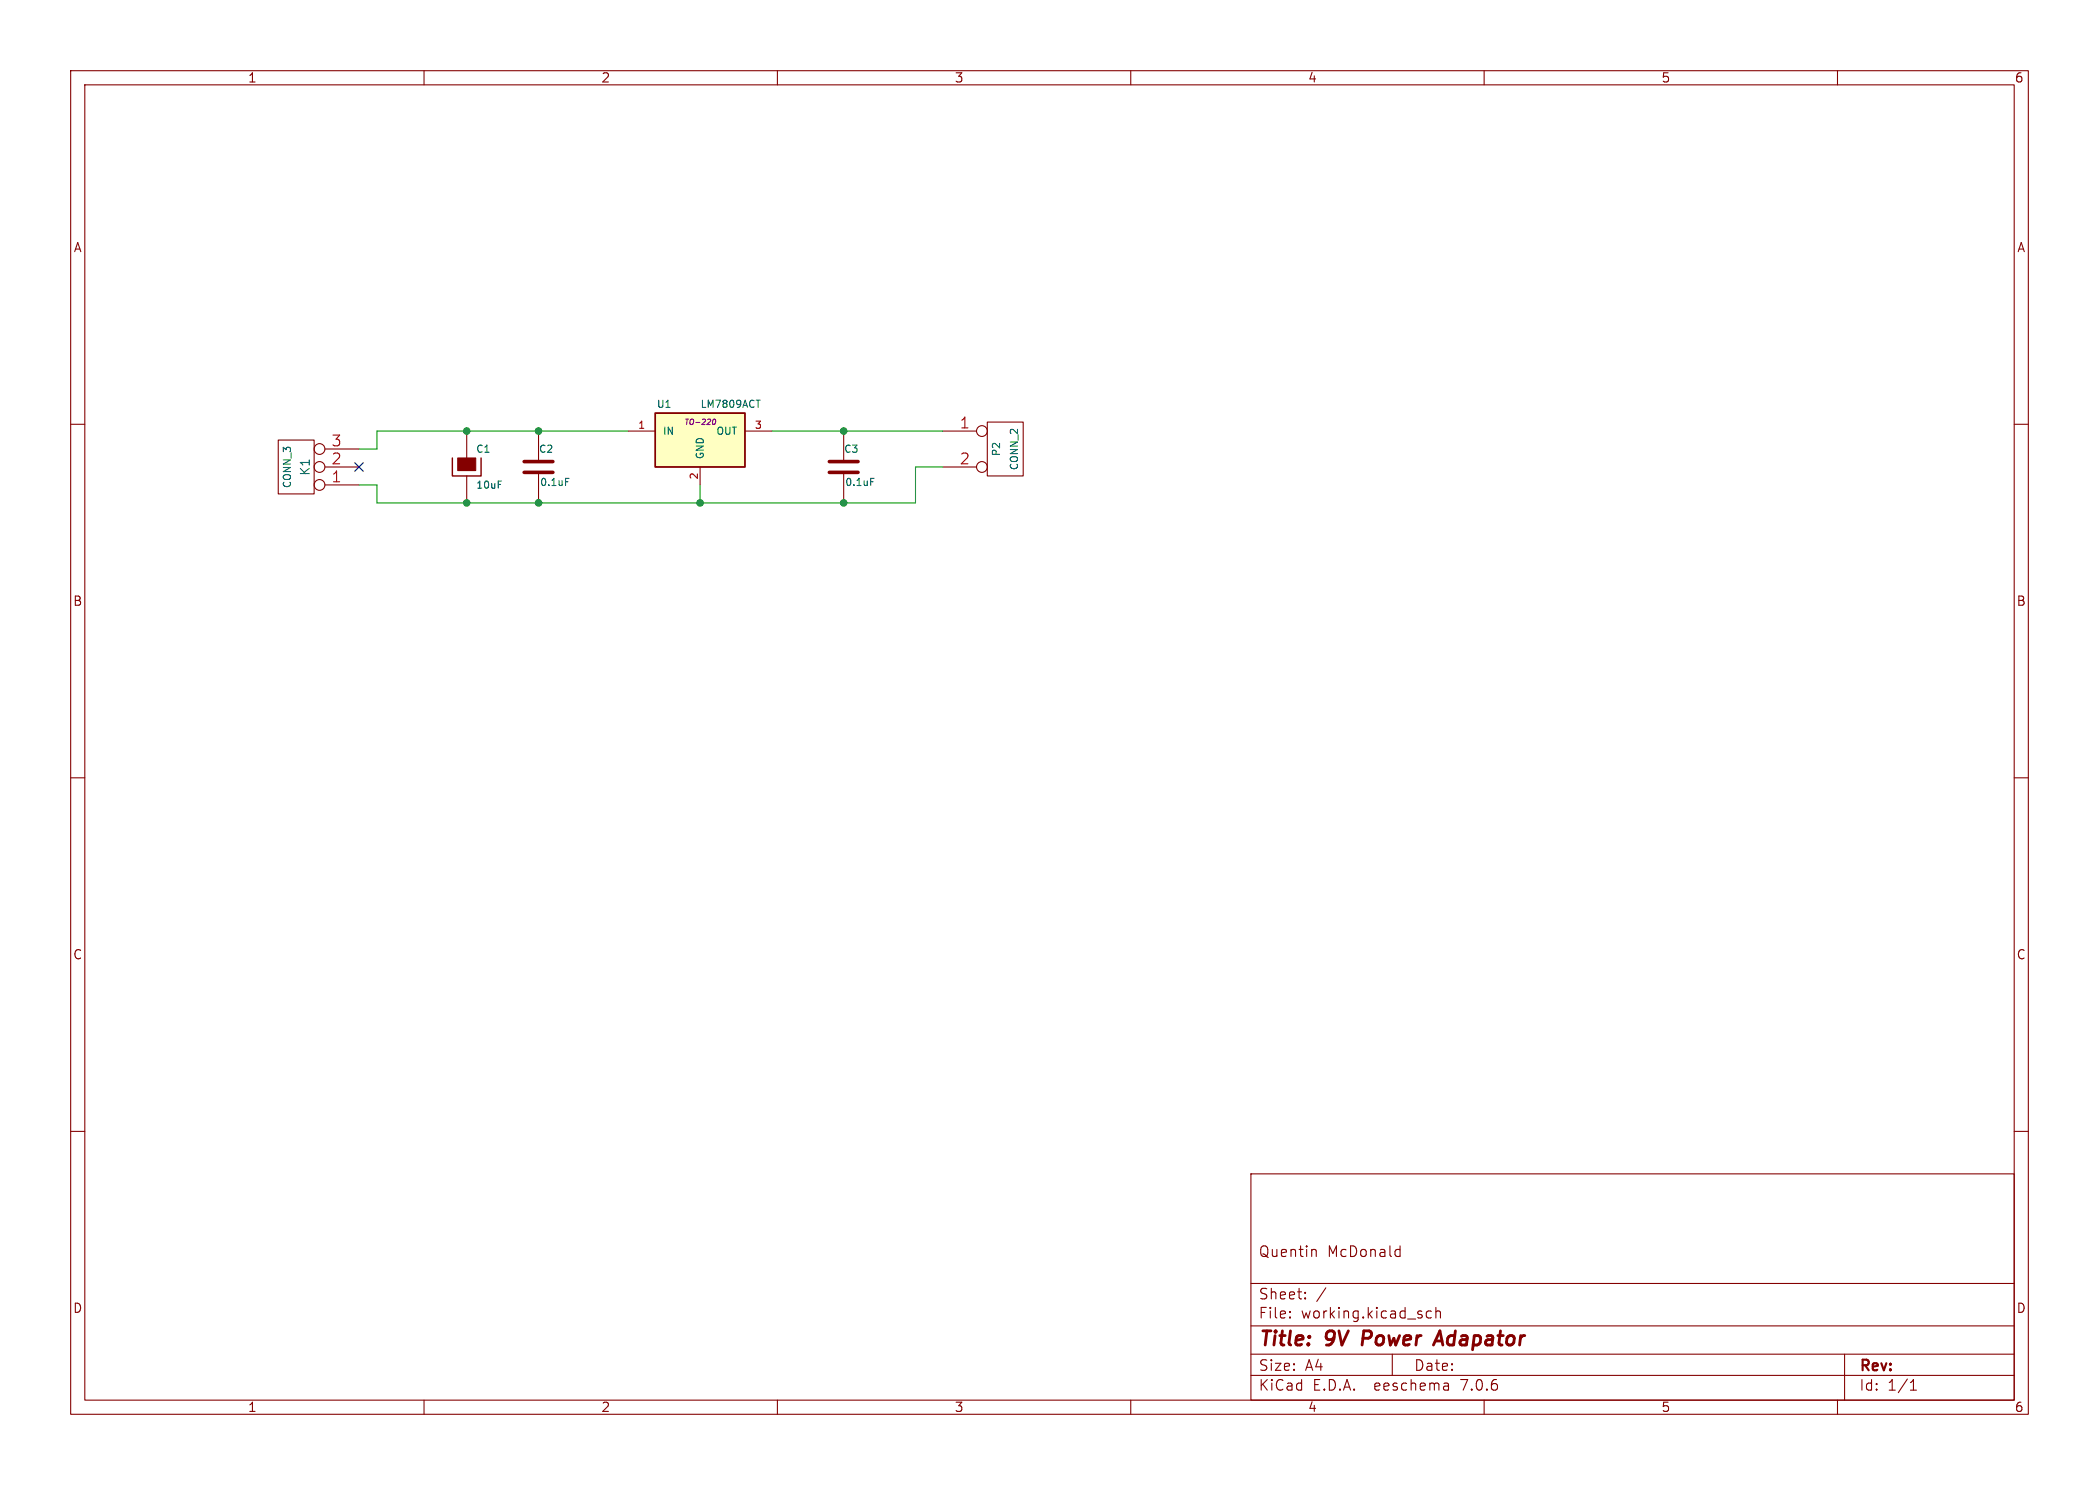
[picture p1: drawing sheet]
(kicad_sch (version 20230121) (generator eeschema)

 (paper "A4")

 (title_block
  (title "9V Power Adapator")
  (comment 1 "Quentin McDonald"))

 (lib_symbols
  (symbol "9VAdapator-rescue:C" (pin_numbers hide) (pin_names (offset 0.254)) (in_bom yes) (on_board yes)
   (property "Reference" "C" (at 0 2.54 0) (effects (font (size 1.016 1.016)) (justify left)))
   (property "Value" "C" (at 0.1524 -2.159 0) (effects (font (size 1.016 1.016)) (justify left)))
   (property "Footprint" "" (at 0.9652 -3.81 0) (effects (font (size 0.762 0.762))))
   (property "Datasheet" "" (at 0 0 0) (effects (font (size 1.524 1.524))))
   (symbol "C_0_1"
    (polyline (pts (xy -2.032 -0.762) (xy 2.032 -0.762)) (stroke (width 0.508) (type solid)) (fill (type none)))
    (polyline (pts (xy -2.032 0.762) (xy 2.032 0.762)) (stroke (width 0.508) (type solid)) (fill (type none))))
   (symbol "C_1_1"
    (pin passive line (at 0 5.08 270) (length 4.318) (name "~" (effects (font (size 1.016 1.016)))) (number "1" (effects (font (size 1.016 1.016)))))
    (pin passive line (at 0 -5.08 90) (length 4.318) (name "~" (effects (font (size 1.016 1.016)))) (number "2" (effects (font (size 1.016 1.016)))))))
  (symbol "9VAdapator-rescue:CONN_2" (pin_names (offset 1.016) hide) (in_bom yes) (on_board yes)
   (property "Reference" "P" (at -1.27 0 90) (effects (font (size 1.016 1.016))))
   (property "Value" "CONN_2" (at 1.27 0 90) (effects (font (size 1.016 1.016))))
   (property "Footprint" "" (at 0 0 0) (effects (font (size 1.524 1.524))))
   (property "Datasheet" "" (at 0 0 0) (effects (font (size 1.524 1.524))))
   (symbol "CONN_2_0_1"
    (rectangle (start -2.54 3.81) (end 2.54 -3.81) (stroke (width 0) (type solid)) (fill (type none))))
   (symbol "CONN_2_1_1"
    (pin power_out inverted (at -8.89 2.54 0) (length 6.35) (name "VCC" (effects (font (size 1.524 1.524)))) (number "1" (effects (font (size 1.524 1.524)))))
    (pin power_out inverted (at -8.89 -2.54 0) (length 6.35) (name "GND" (effects (font (size 1.524 1.524)))) (number "2" (effects (font (size 1.524 1.524)))))))
  (symbol "9VAdapator-rescue:CONN_3" (pin_names (offset 1.016) hide) (in_bom yes) (on_board yes)
   (property "Reference" "K" (at -1.27 0 90) (effects (font (size 1.27 1.27))))
   (property "Value" "CONN_3" (at 1.27 0 90) (effects (font (size 1.016 1.016))))
   (property "Footprint" "" (at 0 0 0) (effects (font (size 1.524 1.524))))
   (property "Datasheet" "" (at 0 0 0) (effects (font (size 1.524 1.524))))
   (symbol "CONN_3_0_1"
    (rectangle (start -2.54 3.81) (end 2.54 -3.81) (stroke (width 0) (type solid)) (fill (type none))))
   (symbol "CONN_3_1_1"
    (pin passive inverted (at -8.89 2.54 0) (length 6.35) (name "P1" (effects (font (size 1.524 1.524)))) (number "1" (effects (font (size 1.524 1.524)))))
    (pin passive inverted (at -8.89 0 0) (length 6.35) (name "PM" (effects (font (size 1.524 1.524)))) (number "2" (effects (font (size 1.524 1.524)))))
    (pin passive inverted (at -8.89 -2.54 0) (length 6.35) (name "P3" (effects (font (size 1.524 1.524)))) (number "3" (effects (font (size 1.524 1.524)))))))
  (symbol "9VAdapator-rescue:CP" (pin_numbers hide) (pin_names (offset 0.254) hide) (in_bom yes) (on_board yes)
   (property "Reference" "C" (at 1.27 2.54 0) (effects (font (size 1.016 1.016)) (justify left)))
   (property "Value" "CP" (at 1.27 -2.54 0) (effects (font (size 1.016 1.016)) (justify left)))
   (property "Footprint" "" (at 2.54 -3.81 0) (effects (font (size 0.762 0.762))))
   (property "Datasheet" "" (at 0 0 0) (effects (font (size 7.62 7.62))))
   (symbol "CP_0_1"
    (polyline (pts (xy -2.032 1.27) (xy -2.032 -1.27) (xy 2.032 -1.27) (xy 2.032 1.27)) (stroke (width 0.2032) (type solid)) (fill (type none)))
    (polyline (pts (xy -1.27 1.27) (xy -1.27 -0.508) (xy 1.27 -0.508) (xy 1.27 1.27)) (stroke (width 0) (type solid)) (fill (type outline))))
   (symbol "CP_1_1"
    (pin passive line (at 0 5.08 270) (length 3.81) (name "~" (effects (font (size 1.016 1.016)))) (number "1" (effects (font (size 1.016 1.016)))))
    (pin passive line (at 0 -5.08 90) (length 3.81) (name "~" (effects (font (size 1.016 1.016)))) (number "2" (effects (font (size 1.016 1.016)))))))
  (symbol "9VAdapator-rescue:LM7809ACT" (pin_names (offset 1.016)) (in_bom yes) (on_board yes)
   (property "Reference" "U" (at -5.08 5.08 0) (effects (font (size 1.016 1.016))))
   (property "Value" "LM7809ACT" (at 0 5.08 0) (effects (font (size 1.016 1.016)) (justify left)))
   (property "Footprint" "TO-220" (at 0 2.54 0) (effects (font (size 0.762 0.762) italic)))
   (property "Datasheet" "" (at 0 0 0) (effects (font (size 1.524 1.524))))
   (symbol "LM7809ACT_0_1"
    (rectangle (start -6.35 3.81) (end 6.35 -3.81) (stroke (width 0.254) (type solid)) (fill (type background))))
   (symbol "LM7809ACT_1_1"
    (pin input line (at -10.16 1.27 0) (length 3.81) (name "IN" (effects (font (size 1.016 1.016)))) (number "1" (effects (font (size 1.016 1.016)))))
    (pin power_in line (at 0 -6.35 90) (length 2.54) (name "GND" (effects (font (size 1.016 1.016)))) (number "2" (effects (font (size 1.016 1.016)))))
    (pin power_out line (at 10.16 1.27 180) (length 3.81) (name "OUT" (effects (font (size 1.016 1.016)))) (number "3" (effects (font (size 1.016 1.016))))))))

 (junction (at 66.04 60.96) (diameter 0) (color 0 0 0 0))
 (junction (at 66.04 71.12) (diameter 0) (color 0 0 0 0))
 (junction (at 76.2 60.96) (diameter 0) (color 0 0 0 0))
 (junction (at 119.38 60.96) (diameter 0) (color 0 0 0 0))
 (junction (at 99.06 71.12) (diameter 0) (color 0 0 0 0))
 (junction (at 119.38 71.12) (diameter 0) (color 0 0 0 0))
 (junction (at 76.2 71.12) (diameter 0) (color 0 0 0 0))

 (no_connect (at 50.8 66.04))

 (wire (pts (xy 99.06 68.58) (xy 99.06 71.12)) (stroke (width 0) (type default)))
 (wire (pts (xy 53.34 63.5) (xy 53.34 60.96)) (stroke (width 0) (type default)))
 (wire (pts (xy 76.2 60.96) (xy 88.9 60.96)) (stroke (width 0) (type default)))
 (wire (pts (xy 50.8 63.5) (xy 53.34 63.5)) (stroke (width 0) (type default)))
 (wire (pts (xy 66.04 71.12) (xy 76.2 71.12)) (stroke (width 0) (type default)))
 (wire (pts (xy 99.06 71.12) (xy 119.38 71.12)) (stroke (width 0) (type default)))
 (wire (pts (xy 119.38 71.12) (xy 129.54 71.12)) (stroke (width 0) (type default)))
 (wire (pts (xy 129.54 66.04) (xy 133.35 66.04)) (stroke (width 0) (type default)))
 (wire (pts (xy 129.54 71.12) (xy 129.54 66.04)) (stroke (width 0) (type default)))
 (wire (pts (xy 53.34 60.96) (xy 66.04 60.96)) (stroke (width 0) (type default)))
 (wire (pts (xy 76.2 71.12) (xy 99.06 71.12)) (stroke (width 0) (type default)))
 (wire (pts (xy 109.22 60.96) (xy 119.38 60.96)) (stroke (width 0) (type default)))
 (wire (pts (xy 53.34 71.12) (xy 66.04 71.12)) (stroke (width 0) (type default)))
 (wire (pts (xy 50.8 68.58) (xy 53.34 68.58)) (stroke (width 0) (type default)))
 (wire (pts (xy 53.34 68.58) (xy 53.34 71.12)) (stroke (width 0) (type default)))
 (wire (pts (xy 66.04 60.96) (xy 76.2 60.96)) (stroke (width 0) (type default)))
 (wire (pts (xy 119.38 60.96) (xy 133.35 60.96)) (stroke (width 0) (type default)))

 (symbol (lib_id "9VAdapator-rescue:LM7809ACT") (at 99.06 62.23 0) (unit 1) (in_bom yes) (on_board yes) (dnp no)
  (property "Reference" "U1" (at 93.98 57.15 0) (effects (font (size 1.016 1.016))))
  (property "Value" "LM7809ACT" (at 99.06 57.15 0) (effects (font (size 1.016 1.016)) (justify left)))
  (property "Footprint" "TO-220" (at 99.06 59.69 0) (effects (font (size 0.762 0.762) italic)))
  (property "Datasheet" "" (at 99.06 62.23 0) (effects (font (size 1.524 1.524)))) (pin "1") (pin "2") (pin "3"))

 (symbol (lib_id "9VAdapator-rescue:C") (at 119.38 66.04 0) (unit 1) (in_bom yes) (on_board yes) (dnp no)
  (property "Reference" "C3" (at 119.38 63.5 0) (effects (font (size 1.016 1.016)) (justify left)))
  (property "Value" "0.1uF" (at 119.5324 68.199 0) (effects (font (size 1.016 1.016)) (justify left)))
  (property "Footprint" "" (at 120.3452 69.85 0) (effects (font (size 0.762 0.762))))
  (property "Datasheet" "" (at 119.38 66.04 0) (effects (font (size 1.524 1.524)))) (pin "1") (pin "2"))

 (symbol (lib_id "9VAdapator-rescue:C") (at 76.2 66.04 0) (unit 1) (in_bom yes) (on_board yes) (dnp no)
  (property "Reference" "C2" (at 76.2 63.5 0) (effects (font (size 1.016 1.016)) (justify left)))
  (property "Value" "0.1uF" (at 76.3524 68.199 0) (effects (font (size 1.016 1.016)) (justify left)))
  (property "Footprint" "" (at 77.1652 69.85 0) (effects (font (size 0.762 0.762))))
  (property "Datasheet" "" (at 76.2 66.04 0) (effects (font (size 1.524 1.524)))) (pin "1") (pin "2"))

 (symbol (lib_id "9VAdapator-rescue:CP") (at 66.04 66.04 0) (unit 1) (in_bom yes) (on_board yes) (dnp no)
  (property "Reference" "C1" (at 67.31 63.5 0) (effects (font (size 1.016 1.016)) (justify left)))
  (property "Value" "10uF" (at 67.31 68.58 0) (effects (font (size 1.016 1.016)) (justify left)))
  (property "Footprint" "" (at 68.58 69.85 0) (effects (font (size 0.762 0.762))))
  (property "Datasheet" "" (at 66.04 66.04 0) (effects (font (size 7.62 7.62)))) (pin "1") (pin "2"))

 (symbol (lib_id "9VAdapator-rescue:CONN_2") (at 142.24 63.5 0) (unit 1) (in_bom yes) (on_board yes) (dnp no)
  (property "Reference" "P2" (at 140.97 63.5 90) (effects (font (size 1.016 1.016))))
  (property "Value" "CONN_2" (at 143.51 63.5 90) (effects (font (size 1.016 1.016))))
  (property "Footprint" "" (at 142.24 63.5 0) (effects (font (size 1.524 1.524))))
  (property "Datasheet" "" (at 142.24 63.5 0) (effects (font (size 1.524 1.524)))) (pin "1") (pin "2"))

 (symbol (lib_id "9VAdapator-rescue:CONN_3") (at 41.91 66.04 180) (unit 1) (in_bom yes) (on_board yes) (dnp no)
  (property "Reference" "K1" (at 43.18 66.04 90) (effects (font (size 1.27 1.27))))
  (property "Value" "CONN_3" (at 40.64 66.04 90) (effects (font (size 1.016 1.016))))
  (property "Footprint" "" (at 41.91 66.04 0) (effects (font (size 1.524 1.524))))
  (property "Datasheet" "" (at 41.91 66.04 0) (effects (font (size 1.524 1.524)))) (pin "1") (pin "2") (pin "3"))

 (sheet_instances (path "" (page "1"))))
